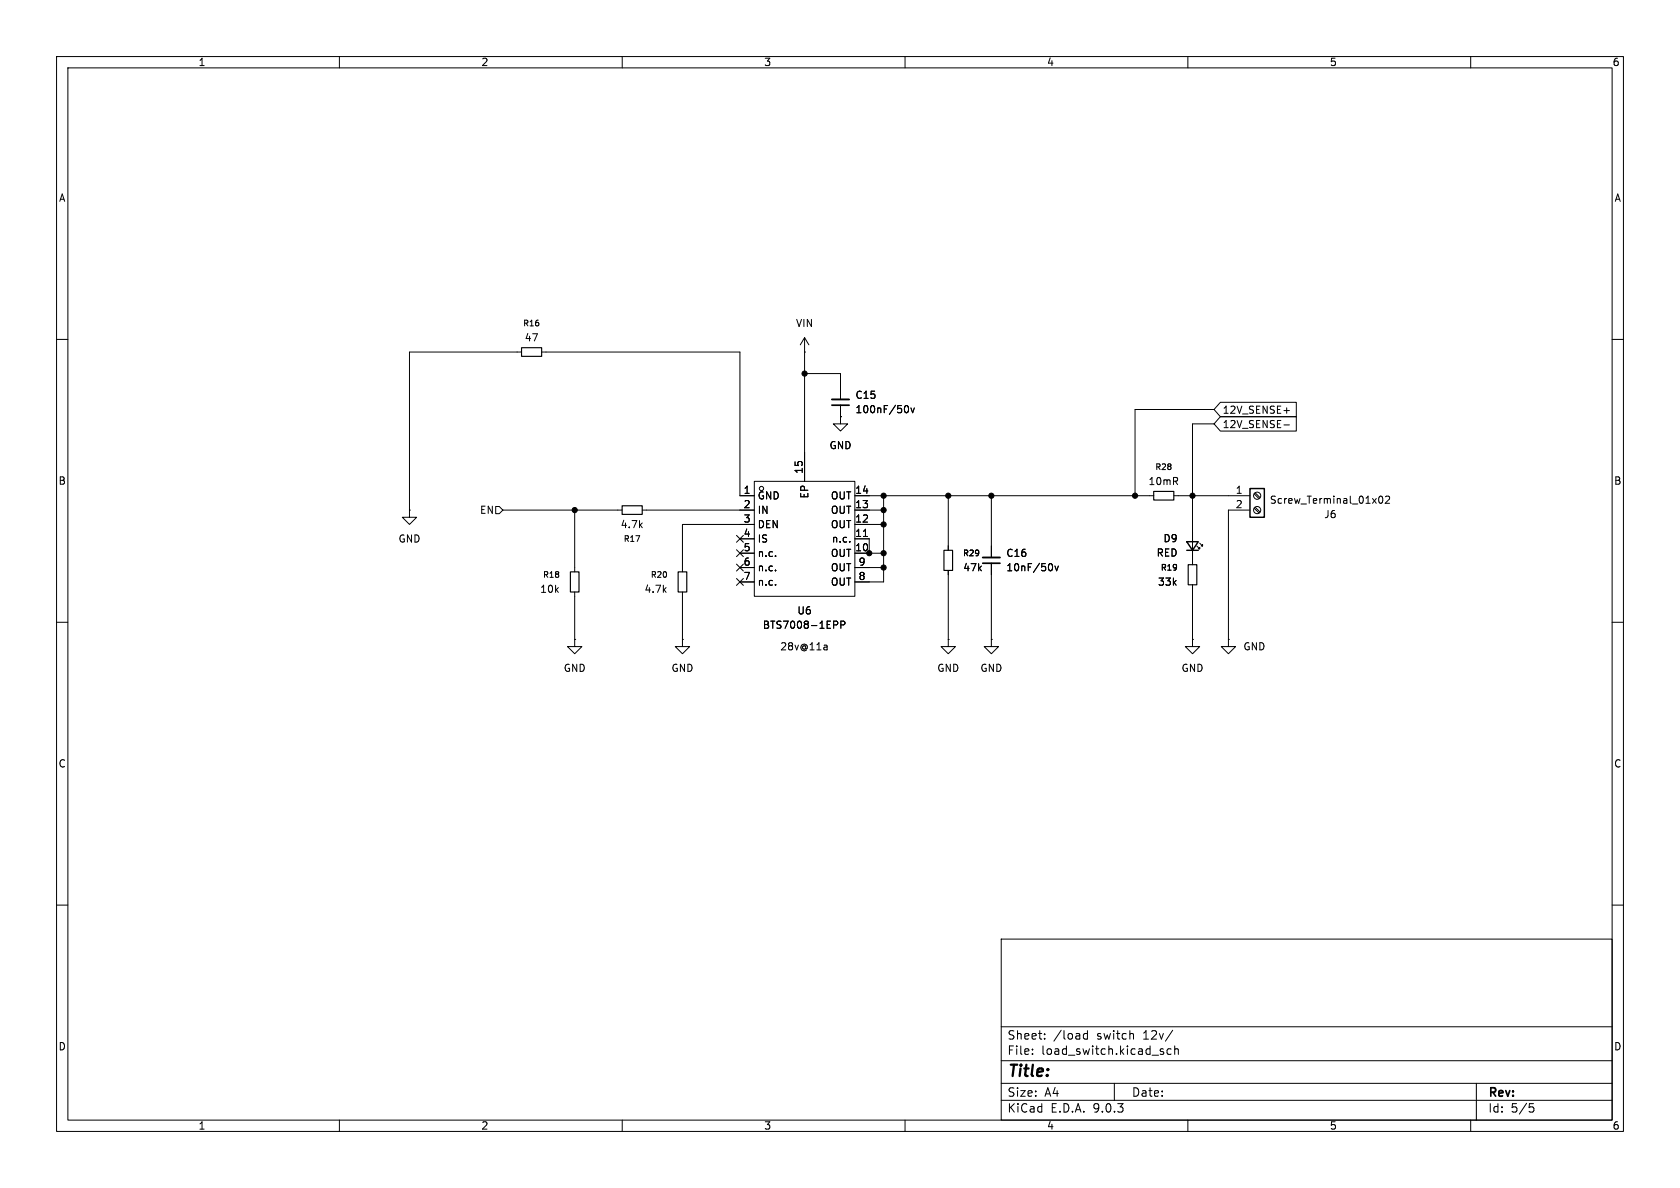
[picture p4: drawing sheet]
<svg xmlns="http://www.w3.org/2000/svg" width="297mm" height="210mm" viewBox="0 0 297 210" stroke-linecap="round" stroke-linejoin="round" font-family="sans-serif">
<g fill="none" stroke="#000" stroke-width=".18">
<path d="M10 10h277v190h-277zM12 12h273v186h-273zM60 10v2M110 10v2M160 10v2M210 10v2M260 10v2M142.2 59.7l-.7 1.3M142.2 59.7l.8 1.3M142.2 59.7v25.4M10 60h2M92.2 62.2h-19.8v28"/>
<path d="M95.8 62.2h35v25.4h2.5M142.2 62.2h.1M142.2 66h6.4v4.6M148.6 73.7v1.2h-1.3l1.3 1.3 1.3-1.3h-1.3M148.6 73.7h.1M148.6 71.6v2.1M160.1 71.8l.1-.1a.68 .68 0 0 1 .4 .6 .68 .68 0 0 1-.4 .7l-.1-.1M161 72.1l.3 .9 .3-.9M214.6 74.9h-3.8v24.9M214.6 72.4h-13.9v15.2M215.7 73.7h13.5v2.5h-13.5l-1.1-1.3zM215.7 71.1h13.5v2.6h-13.5l-1.1-1.3z"/>
<path d="M227 75.1h1M227 72.6h1M285 60h2M72.4 90.2v1.2h1.3l-1.3 1.3-1.3-1.3h1.3M72.4 90.2h.1M87.6 89.5h.7l.6 .7-.6 .6h-.7zM88.9 90.2h21.1M101.6 90.2v10.9M113.5 90.2h19.8M130.2 94.6l1.2 1.3M130.2 99.7l1.2 1.2M130.2 97.2l1.2 1.2"/>
<path d="M130.8 95.3h2.5M130.8 97.8h2.5M131.4 94.6l-1.2 1.3M131.4 99.7l-1.2 1.2M131.4 97.2l-1.2 1.2M133.3 85.1h17.8v20.3h-17.8zM133.3 92.7h-12.7v8.4M151.1 90.2h5.1M151.1 87.6h52.9M151.1 92.7h5.1M151.1 95.3h2.6v2.5M151.1 97.8h5.1"/>
<path d="M152.6 94.8h.8M156.2 87.6v15.3h-5.1M167.6 87.6v9.7M175.3 87.6v11M175.3 99.6v13.4M185.8 99.6a.79 .79 0 0 1 0 1.3M207.5 87.6h13.5M211.6 96.5l.5 .5v-.2v.2h-.3M212.1 96l.5 .5v-.2v.2h-.3M221 90.2h-3.8v22.8M221.7 87.3l.9 .8M221.7 89.8l.9 .9"/>
<path d="M221.9 87.1l.9 .9M221.9 89.7l.9 .8M243.9 87.8l.1-.1a.68 .68 0 0 1 .5 .6 .68 .68 0 0 1-.5 .7l-.1-.1-.2-.4zM244.9 87.8l.5-.1 .3 .4-.8 .9h.8M10 110h2M101.6 113v1.3h-1.3l1.3 1.3 1.3-1.3h-1.3M101.6 113h.1M101.6 104.6v8.4M120.6 113v1.3h-1.2l1.2 1.3 1.3-1.3h-1.3M120.6 113h.1M120.6 104.6v8.4M130.2 102.3l1.2 1.2"/>
<path d="M130.8 100.3h2.5M130.8 102.9h2.5M131.4 102.3l-1.2 1.2M145.8 114h.2l.2 .2v.7M146.2 114.8l-.4 .1M146.2 114.3l-.4 .1M147.4 109.8h.5l.2 .2-.1 .4-.6 .1M148.7 110.5l.6-.1 .1-.2-.1-.3-.6-.1v1.3M151.1 100.3h5.1M167.6 113v1.3h-1.2l1.2 1.3 1.3-1.3h-1.3M167.6 113h.1M167.6 100.8v12.2"/>
<path d="M175.3 113v1.3h-1.3l1.3 1.3 1.2-1.3h-1.2M175.3 113h.1M186.5 100.1l.3 .8 .3-.8M210.8 113v1.3h-1.3l1.3 1.3 1.3-1.3h-1.3M210.8 113h.1M210.8 103.4v9.6M217.2 113v1.3h-1.3l1.3 1.3 1.2-1.3h-1.2M217.2 113h.1M285 110h2M10 160h2M177 166h108v32h-108zM285 160h2"/>
<path d="M60 198v2M110 198v2M160 198v2M177 194.5h108M177 191.5h108M177 187.5h108M177 181.5h108M182.5 186.3v.1M182.5 185.5v.1M184.7 183.6v.1M184.7 182.8v.1M192.2 182.2v1.5"/>
<path d="M192.2 182.8l-.4-.1-.3 .3v.4l.2 .2h.5M197 191.5v3M200.3 182.8l.1 .9M205.3 185.9l.4 .1v.2l-.2 .2h-.3M205.3 185.4l.4 .1M207 185.5l-.4-.1-.3 .3v.4l.2 .2h.5M207.3 182.1l-1.3 2M207.7 185.5l.2-.1 .3 .1 .1 .9M207.7 184.9v1.5M210 198v2M260 198v2M261 191.5v6.5"/>
<path d="M270.4 195.1h.7M270.5 195.7h.4l.3 .3-.2 .5-.5 .1"/>
<circle cx="134.6" cy="86.4" r=".38"/>
<circle cx="222.2" cy="90.2" r=".63"/>
<circle cx="222.2" cy="87.6" r=".63"/>
</g>
<path d="M92.2 61.5h3.6v1.5h-3.6zM110 89.4h3.5v1.5h-3.5zM166.9 97.3h1.5v3.5h-1.5zM204 86.9h3.5v1.5h-3.5zM210.1 99.8h1.5v3.6h-1.5zM100.8 101.1h1.6v3.5h-1.6zM119.9 101.1h1.5v3.5h-1.5z" fill="none" stroke="#000" stroke-width=".2"/>
<path d="M147.1 71.6h3M173.7 99.6h3.1" fill="none" stroke="#000" stroke-width=".3"/>
<path d="M147.1 70.6h3M173.7 98.6h3.1" fill="none" stroke="#000" stroke-width=".33"/>
<path d="M209.8 95.8h2l-1 1.5zM209.8 97.3h2M221 86.4h2.5v5h-2.5z" fill="none" stroke="#000" stroke-width=".25"/>
<g fill="#000" stroke="#000" stroke-width=".18">
<circle cx="142.2" cy="66" r=".46"/>
<circle cx="101.6" cy="90.2" r=".46"/>
<circle cx="153.7" cy="97.8" r=".46"/>
<circle cx="156.2" cy="92.7" r=".46"/>
<circle cx="156.2" cy="90.2" r=".46"/>
<circle cx="156.2" cy="87.6" r=".46"/>
<circle cx="156.2" cy="97.8" r=".46"/>
<circle cx="167.6" cy="87.6" r=".46"/>
<circle cx="175.3" cy="87.6" r=".46"/>
<circle cx="200.7" cy="87.6" r=".46"/>
<circle cx="210.8" cy="87.6" r=".46"/>
<circle cx="156.2" cy="100.3" r=".46"/>
</g>
<text font-size="2.8" x="178" y="190.9">Title:</text>
<g font-size="2.1">
<text x="178" y="184">Sheet:</text>
<text x="186.2" y="184">/load</text>
<text x="194" y="184">switch</text>
<text x="202.3" y="184">12v/</text>
<text x="178" y="186.7">File:</text>
<text x="184.1" y="186.7">load_switch.kicad_sch</text>
<text x="178" y="196.9">KiCad</text>
<text x="178" y="194.1">Size:</text>
<text x="184.7" y="194.1">A4</text>
<text x="185.7" y="196.9">E.D.A.</text>
<text x="193.3" y="196.9">9.0.3</text>
<text x="200" y="194.1">Date:</text>
<text x="263" y="194.3">Rev:</text>
<text x="263" y="196.9">Id:</text>
<text x="267.1" y="196.9">5/5</text>
</g>
<g font-size="1.8">
<text x="35" y="11.9">1</text>
<text x="85" y="11.9">2</text>
<text x="135" y="11.9">3</text>
<text x="185" y="11.9">4</text>
<text x="235" y="11.9">5</text>
<text x="285" y="11.9">6</text>
<text x="10.3" y="35.9">A</text>
<text x="285.3" y="35.9">A</text>
<text x="140.6" y="58">VIN</text>
<text x="92.7" y="60.6">47</text>
<text x="151.1" y="70.7">C15</text>
<text x="151.1" y="73.2">100nF/50v</text>
<text x="216.1" y="75.9">12V_SENSE-</text>
<text x="216.1" y="73.3">12V_SENSE+</text>
<text x="142" y="83.9" transform="rotate(-90 142 83.9)">15</text>
<text x="146.6" y="79.6">GND</text>
<text x="10.3" y="85.9">B</text>
<text x="131.4" y="87.4">1</text>
<text x="131.4" y="89.9">2</text>
<text x="133.9" y="88.5">GND</text>
<text x="143.1" y="88.2" transform="rotate(-90 143.1 88.2)">EP</text>
<text x="146.8" y="88.5">OUT</text>
<text x="151.1" y="87.4">14</text>
<text x="151.1" y="89.9">13</text>
<text x="202.9" y="86">10mR</text>
<text x="218.4" y="87.4">1</text>
<text x="218.4" y="89.9">2</text>
<text x="224.4" y="89.3">Screw_Terminal_01x02</text>
<text x="285.3" y="85.9">B</text>
<text x="84.8" y="91">EN</text>
<text x="109.6" y="93.6">4.7k</text>
<text x="131.4" y="92.5">3</text>
<text x="131.4" y="95">4</text>
<text x="133.9" y="91">IN</text>
<text x="133.9" y="93.6">DEN</text>
<text x="146.8" y="91">OUT</text>
<text x="146.8" y="93.6">OUT</text>
<text x="151.1" y="92.5">12</text>
<text x="151.1" y="95">11</text>
<text x="234" y="91.8">J6</text>
<text x="70.4" y="96.1">GND</text>
<text x="131.4" y="97.5">5</text>
<text x="131.4" y="100.1">6</text>
<text x="133.9" y="96.1">IS</text>
<text x="133.9" y="98.7">n.c.</text>
<text x="133.9" y="101.2">n.c.</text>
<text x="146.8" y="98.7">OUT</text>
<text x="146.8" y="101.2">OUT</text>
<text x="147" y="96.1">n.c.</text>
<text x="151.1" y="97.5">10</text>
<text x="151.7" y="100.1">9</text>
<text x="170.2" y="101.2">47k</text>
<text x="177.8" y="101.2">10nF/50v</text>
<text x="177.8" y="98.6">C16</text>
<text x="204.4" y="98.6">RED</text>
<text x="205.6" y="96">D9</text>
<text x="95.4" y="105">10k</text>
<text x="113.8" y="105">4.7k</text>
<text x="131.4" y="102.6">7</text>
<text x="133.9" y="103.7">n.c.</text>
<text x="146.8" y="103.7">OUT</text>
<text x="151.7" y="102.6">8</text>
<text x="204.6" y="103.7">33k</text>
<text x="134.8" y="111.4">BTS7008-1EPP</text>
<text x="140.9" y="108.8">U6</text>
<text x="99.6" y="119">GND</text>
<text x="118.6" y="119">GND</text>
<text x="137.8" y="115.2">28v@11a</text>
<text x="165.6" y="119">GND</text>
<text x="173.2" y="119">GND</text>
<text x="208.8" y="119">GND</text>
<text x="219.7" y="115.2">GND</text>
<text x="10.3" y="135.9">C</text>
<text x="285.3" y="135.9">C</text>
<text x="10.3" y="185.9">D</text>
<text x="285.3" y="185.9">D</text>
<text x="35" y="199.9">1</text>
<text x="85" y="199.9">2</text>
<text x="135" y="199.9">3</text>
<text x="185" y="199.9">4</text>
<text x="235" y="199.9">5</text>
<text x="285" y="199.9">6</text>
</g>
<g font-size="1.4">
<text x="92.4" y="57.9">R16</text>
<text x="204.1" y="83.3">R28</text>
<text x="110.2" y="96">R17</text>
<text x="170.1" y="98.5">R29</text>
<text x="205.1" y="101.1">R19</text>
<text x="95.9" y="102.3">R18</text>
<text x="114.9" y="102.3">R20</text>
</g>
</svg>
